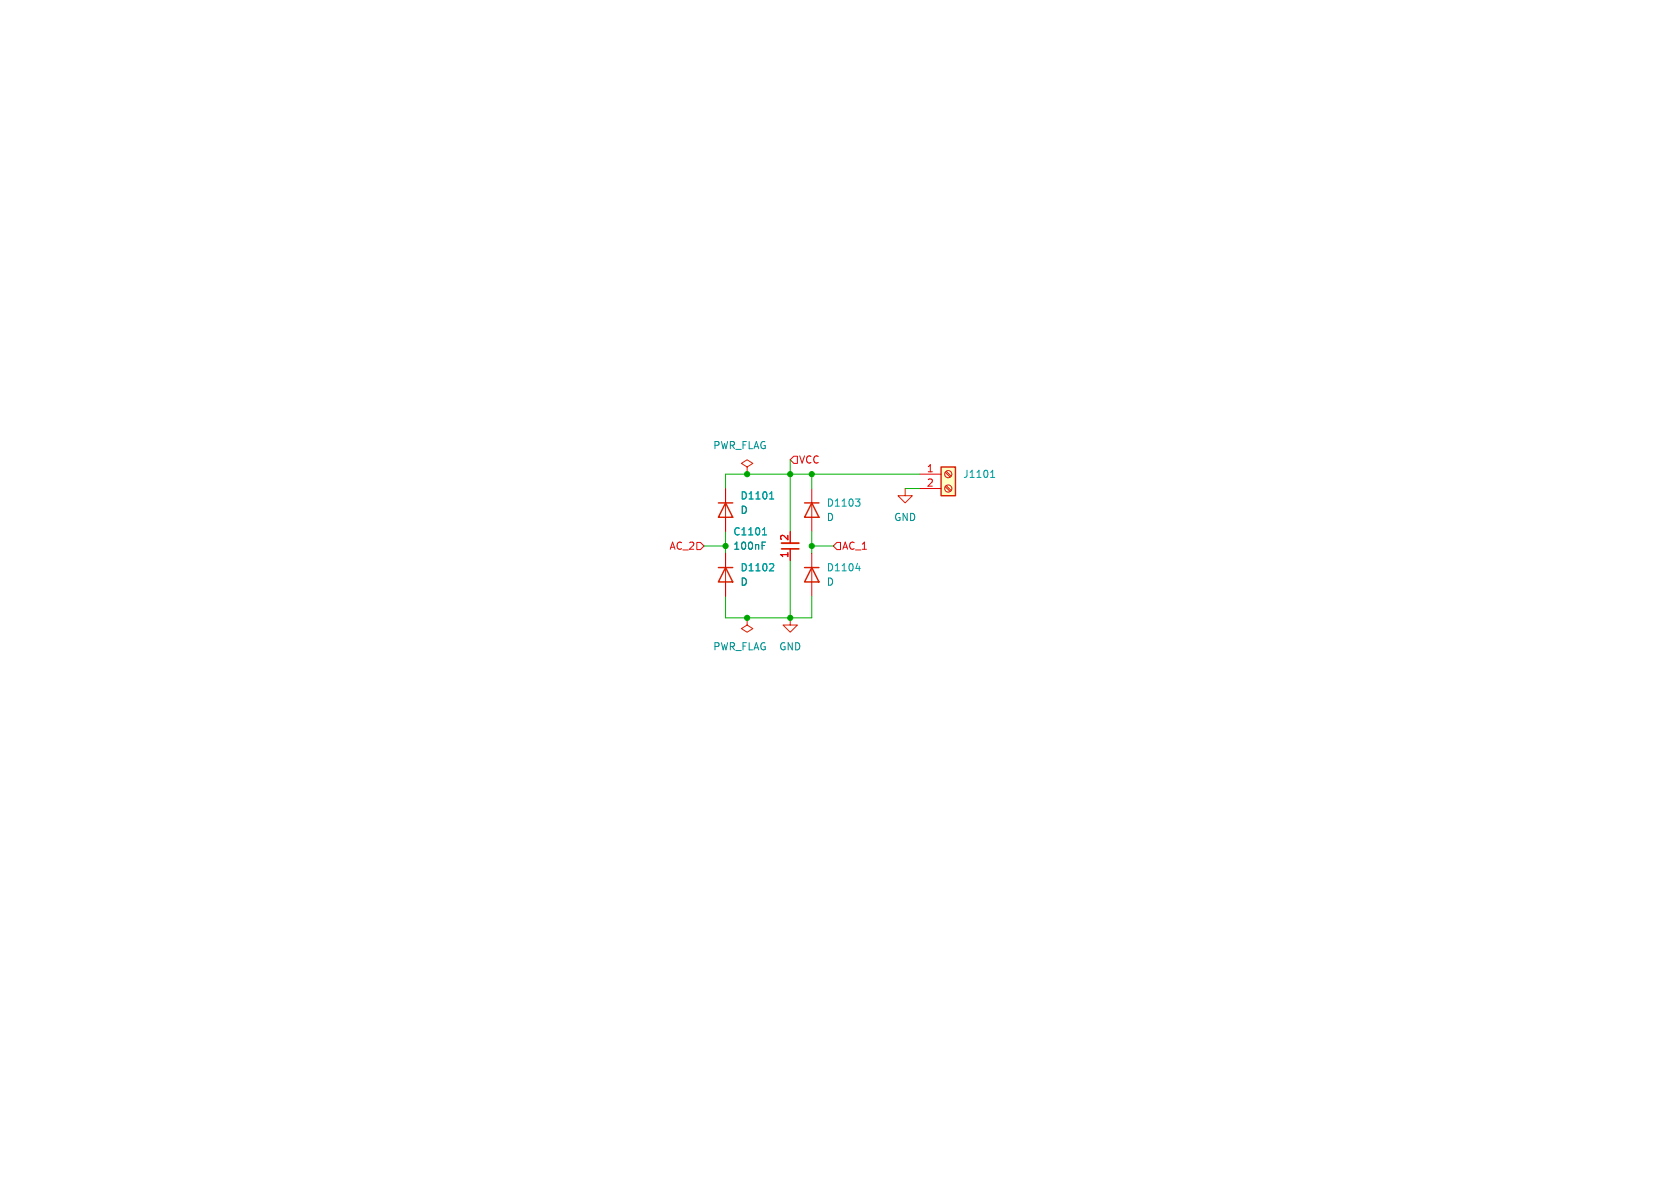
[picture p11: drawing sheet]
<svg xmlns="http://www.w3.org/2000/svg" width="297mm" height="210mm" viewBox="0 0 297 210" stroke-linecap="round" stroke-linejoin="round" font-family="sans-serif">
<path d="M132.1 109.2v1.3l1 .6-1 .7-1-.7 1-.6M139.7 109.2v1.3h1.3l-1.3 1.3-1.3-1.3h1.3" fill="none" stroke="#d72100" stroke-width=".18"/>
<path d="M132.1 109.2h.1" fill="none" stroke="#df0000" stroke-width=".18"/>
<path d="M166.4 82.6h2.5v5h-2.5z" fill="#ffffc2"/>
<path d="M127 88.9h2.5M128.3 88.9l1.2 2.5h-2.5zM142.2 88.9h2.6M143.5 88.9l1.3 2.5h-2.6zM166.4 82.6h2.5v5h-2.5zM127 100.3h2.5M128.3 100.3l1.2 2.6h-2.5zM142.2 100.3h2.6M143.5 100.3l1.3 2.6h-2.6z" fill="none" stroke="#d72100" stroke-width=".25"/>
<g fill="none" stroke="#d72100" stroke-width=".18">
<path d="M128.3 88.9v2.5M132.1 82.6l1-.7-1-.6-1 .6 1 .7v1.2M143.5 88.9v2.5M160 86.4v1.2h1.3l-1.3 1.3-1.3-1.3h1.3M167.1 86l.9 .9M167.1 83.5l.9 .8M167.3 85.9l.8 .8M167.3 83.3l.8 .9M128.3 100.3v2.6M143.5 100.3v2.6"/>
<circle cx="167.6" cy="86.4" r=".63"/>
<circle cx="167.6" cy="83.8" r=".63"/>
</g>
<g fill="none" stroke="#df0000" stroke-width=".18">
<path d="M128.3 86.4v2.5M128.3 91.4v2.6M128.3 97.8v2.5M132.1 83.8h.1M139.7 94v2M139.7 97v2.1M143.5 86.4v2.5M143.5 91.4v2.6M143.5 97.8v2.5M162.6 83.8h3.8M162.6 86.4h3.8M128.3 102.9v2.5"/>
<path d="M143.5 102.9v2.5"/>
</g>
<path d="M134.8 94.6h.7M134.9 93.6l.3-.3v1.3M136.1 88.2h.7M136.2 87.2l.2-.3v1.3M136.5 99.6l.3 .3-.1 .3-.7 .7h.8M151.2 88.2h.8l-.4 .5M151.8 88.7l.2 .2v.3l-.2 .3M175.1 84.4h.8M175.3 83.4l.2-.3v1.3M151.3 100.5h.8M151.9 100.1v.8" fill="none" stroke="#00a0a0" stroke-width=".18"/>
<path d="M138.2 96h3" fill="none" stroke="#d72100" stroke-width=".33"/>
<path d="M138.2 97h3" fill="none" stroke="#d72100" stroke-width=".3"/>
<path d="M134.7 96.4h.5M134.7 95.8h.6" fill="none" stroke="#008e8e" stroke-width=".18"/>
<path d="M123.2 95.9h.6l.7 .6-.7 .7h-.6zM140.3 80.6h.7v1.3h-.7l-.6-.6zM148 95.9h.6v1.3h-.6l-.7-.7z" fill="none" stroke="#eb000a" stroke-width=".18"/>
<path d="M124.5 96.5h3.8M128.3 94v3.8M139.7 81.3v12.7M139.7 99.1v10.1M143.5 96.5h3.8M143.5 83.8v2.6M143.5 94v3.8M160 86.4h2.6M162.6 83.8h-34.3v2.6M128.3 105.4v3.8h15.2v-3.8" fill="none" stroke="#00b200" stroke-width=".18"/>
<g fill="#00a400" stroke="#00a400" stroke-width=".18">
<circle cx="139.7" cy="83.8" r=".46"/>
<circle cx="128.3" cy="96.5" r=".46"/>
<circle cx="132.1" cy="83.8" r=".46"/>
<circle cx="139.7" cy="109.2" r=".46"/>
<circle cx="143.5" cy="83.8" r=".46"/>
<circle cx="132.1" cy="109.2" r=".46"/>
<circle cx="143.5" cy="96.5" r=".46"/>
</g>
<g font-size="1.8" fill="#008e8e">
<text x="126" y="79.6">PWR_FLAG</text>
<text x="130.8" y="91">D</text>
<text x="146.1" y="92.3">D</text>
<text x="158" y="92.3">GND</text>
<text x="129.5" y="97.4">100nF</text>
<text x="130.8" y="103.7">D</text>
<text x="146.1" y="103.7">D</text>
<text x="126" y="115.2">PWR_FLAG</text>
<text x="137.7" y="115.2">GND</text>
</g>
<g font-size="1.8" fill="#eb000a">
<text x="141.2" y="82.1">VCC</text>
<text x="118.3" y="97.4">AC_2</text>
<text x="148.8" y="97.4">AC_1</text>
</g>
<g font-size="1.8" fill="#e70000">
<text x="163.8" y="83.6">1</text>
<text x="163.8" y="86.1">2</text>
<text x="139.4" y="95.7" transform="rotate(-90 139.4 95.7)">2</text>
<text x="139.4" y="98.8" transform="rotate(-90 139.4 98.8)">1</text>
</g>
<g font-size="1.8" fill="#00a0a0">
<text x="130.8" y="88.5">D1101</text>
<text x="146.1" y="89.8">D1103</text>
<text x="170.2" y="84.7">J1101</text>
<text x="129.5" y="94.8">C1101</text>
<text x="130.8" y="101.2">D1102</text>
<text x="146.1" y="101.2">D1104</text>
</g>
</svg>
